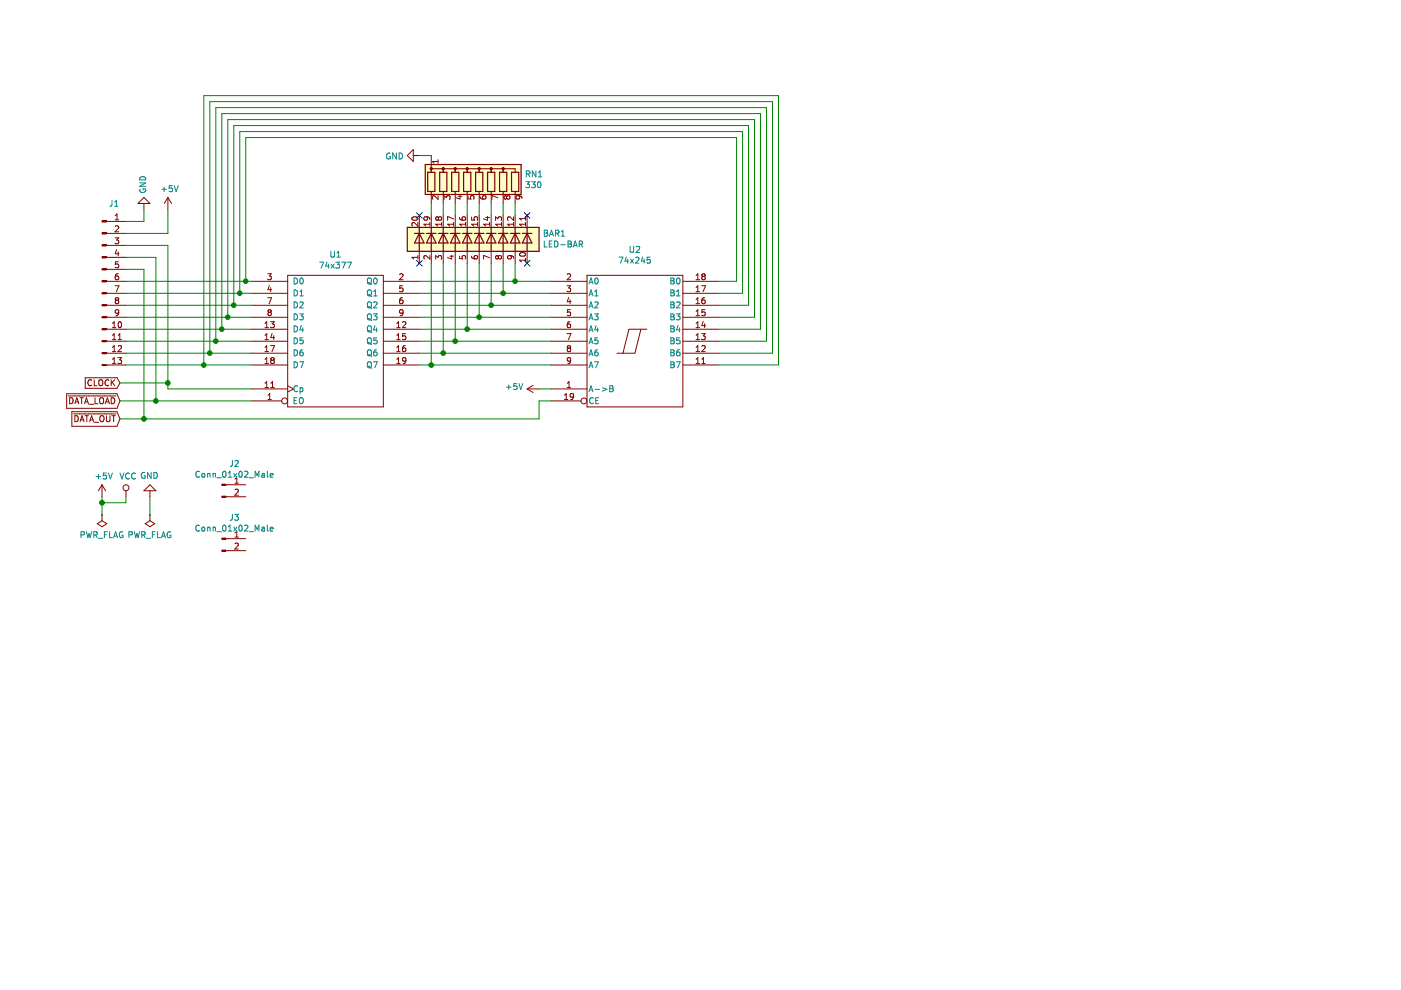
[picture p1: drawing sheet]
EESchema Schematic File Version 4
LIBS:Register-cache
EELAYER 26 0
EELAYER END
$Descr A4 11693 8268
encoding utf-8
Sheet 1 1
Title ""
Date ""
Rev ""
Comp ""
Comment1 ""
Comment2 ""
Comment3 ""
Comment4 ""
$EndDescr
$Comp
L 74xx-Computer-Symbols:74LS377f U1
U 1 1
P 2800 2850
F 0 "U1" H 2800 3575 50  0000 C CNN
F 1 "74x377" H 2800 3484 50  0000 C CNN
F 2 "Package_DIP:DIP-20_W7.62mm_Socket" H 2800 2850 50  0001 C CNN
F 3 "" H 2800 2850 50  0001 C CNN
	1    2800 2850
	1    0    0    -1  
$EndComp
Wire Wire Line
	1050 2350 2050 2350
Wire Wire Line
	1050 2450 2000 2450
Wire Wire Line
	1050 2550 1950 2550
Wire Wire Line
	1050 2650 1900 2650
Wire Wire Line
	1050 2750 1850 2750
Wire Wire Line
	1050 2850 1800 2850
Wire Wire Line
	1050 2950 1750 2950
Wire Wire Line
	1050 3050 1700 3050
$Comp
L Connector:Conn_01x13_Male J1
U 1 1
P 850 2450
F 0 "J1" H 950 3200 50  0000 C CNN
F 1 "Conn_01x13_Male" H 956 3137 50  0001 C CNN
F 2 "Connector_PinHeader_2.54mm:PinHeader_1x13_P2.54mm_Vertical" H 850 2450 50  0001 C CNN
F 3 "~" H 850 2450 50  0001 C CNN
	1    850  2450
	1    0    0    -1  
$EndComp
Wire Wire Line
	1050 2150 1300 2150
Wire Wire Line
	1300 2150 1300 3350
$Comp
L 74xx-Computer-Symbols:74LS245 U2
U 1 1
P 5300 2850
F 0 "U2" H 5300 3616 50  0000 C CNN
F 1 "74x245" H 5300 3525 50  0000 C CNN
F 2 "Package_DIP:DIP-20_W7.62mm_Socket" H 5300 2850 50  0001 C CNN
F 3 "" H 5300 2850 50  0001 C CNN
	1    5300 2850
	1    0    0    -1  
$EndComp
$Comp
L 74xx-Computer-Symbols:+5V #PWR01
U 1 1
P 850 4150
F 0 "#PWR01" H 850 4000 50  0001 C CNN
F 1 "+5V" H 865 4323 50  0000 C CNN
F 2 "" H 850 4150 50  0001 C CNN
F 3 "" H 850 4150 50  0001 C CNN
	1    850  4150
	1    0    0    -1  
$EndComp
$Comp
L 74xx-Computer-Symbols:VCC #PWR02
U 1 1
P 1050 4150
F 0 "#PWR02" H 1050 4000 50  0001 C CNN
F 1 "VCC" H 1067 4323 50  0000 C CNN
F 2 "" H 1050 4150 50  0001 C CNN
F 3 "" H 1050 4150 50  0001 C CNN
	1    1050 4150
	1    0    0    -1  
$EndComp
$Comp
L 74xx-Computer-Symbols:GND #PWR04
U 1 1
P 1250 4150
F 0 "#PWR04" H 1250 3900 50  0001 C CNN
F 1 "GND" H 1255 3977 50  0000 C CNN
F 2 "" H 1250 4150 50  0001 C CNN
F 3 "" H 1250 4150 50  0001 C CNN
	1    1250 4150
	-1   0    0    1   
$EndComp
$Comp
L 74xx-Computer-Symbols:PWR_FLAG #FLG01
U 1 1
P 850 4300
F 0 "#FLG01" H 850 4375 50  0001 C CNN
F 1 "PWR_FLAG" H 850 4473 50  0000 C CNN
F 2 "" H 850 4300 50  0001 C CNN
F 3 "" H 850 4300 50  0001 C CNN
	1    850  4300
	-1   0    0    1   
$EndComp
$Comp
L 74xx-Computer-Symbols:PWR_FLAG #FLG02
U 1 1
P 1250 4300
F 0 "#FLG02" H 1250 4375 50  0001 C CNN
F 1 "PWR_FLAG" H 1250 4473 50  0000 C CNN
F 2 "" H 1250 4300 50  0001 C CNN
F 3 "" H 1250 4300 50  0001 C CNN
	1    1250 4300
	-1   0    0    1   
$EndComp
Wire Wire Line
	1250 4300 1250 4150
Wire Wire Line
	1050 4150 1050 4200
Wire Wire Line
	1050 4200 850  4200
Wire Wire Line
	850  4200 850  4300
Wire Wire Line
	850  4150 850  4200
Connection ~ 850  4200
Wire Wire Line
	3500 2350 4300 2350
Wire Wire Line
	3500 2450 4200 2450
Wire Wire Line
	3500 2550 4100 2550
Wire Wire Line
	3500 2650 4000 2650
Wire Wire Line
	3500 2750 3900 2750
Wire Wire Line
	3500 2850 3800 2850
Wire Wire Line
	3500 2950 3700 2950
Wire Wire Line
	3500 3050 3600 3050
$Comp
L 74xx-Computer-Symbols:+5V #PWR03
U 1 1
P 1400 1750
F 0 "#PWR03" H 1400 1600 50  0001 C CNN
F 1 "+5V" H 1415 1923 50  0000 C CNN
F 2 "" H 1400 1750 50  0001 C CNN
F 3 "" H 1400 1750 50  0001 C CNN
	1    1400 1750
	1    0    0    -1  
$EndComp
$Comp
L 74xx-Computer-Symbols:GND #PWR05
U 1 1
P 1200 1750
F 0 "#PWR05" H 1200 1500 50  0001 C CNN
F 1 "GND" V 1205 1622 50  0000 R CNN
F 2 "" H 1200 1750 50  0001 C CNN
F 3 "" H 1200 1750 50  0001 C CNN
	1    1200 1750
	-1   0    0    1   
$EndComp
Wire Wire Line
	1050 1850 1200 1850
Wire Wire Line
	1050 1950 1400 1950
Wire Wire Line
	2050 2350 2050 1150
Wire Wire Line
	6150 2350 6000 2350
Connection ~ 2050 2350
Wire Wire Line
	2050 2350 2100 2350
Wire Wire Line
	6000 2450 6200 2450
Wire Wire Line
	2000 1100 2000 2450
Connection ~ 2000 2450
Wire Wire Line
	2000 2450 2100 2450
Wire Wire Line
	1950 2550 1950 1050
Wire Wire Line
	6250 2550 6000 2550
Connection ~ 1950 2550
Wire Wire Line
	1950 2550 2100 2550
Wire Wire Line
	6000 2650 6300 2650
Wire Wire Line
	1900 1000 1900 2650
Connection ~ 1900 2650
Wire Wire Line
	1900 2650 2100 2650
Wire Wire Line
	1850 2750 1850 950 
Wire Wire Line
	6350 2750 6000 2750
Connection ~ 1850 2750
Wire Wire Line
	1850 2750 2100 2750
Wire Wire Line
	6000 2850 6400 2850
Wire Wire Line
	1800 900  1800 2850
Connection ~ 1800 2850
Wire Wire Line
	1800 2850 2100 2850
Wire Wire Line
	1750 2950 1750 850 
Wire Wire Line
	6450 2950 6000 2950
Connection ~ 1750 2950
Wire Wire Line
	1750 2950 2100 2950
Wire Wire Line
	6000 3050 6500 3050
Wire Wire Line
	1700 800  1700 3050
Connection ~ 1700 3050
Wire Wire Line
	1700 3050 2100 3050
$Comp
L Device:R_Network08 RN1
U 1 1
P 4000 1500
F 0 "RN1" H 4380 1546 50  0000 L CNN
F 1 "330" H 4380 1455 50  0000 L CNN
F 2 "Resistor_THT:R_Array_SIP9" V 4475 1500 50  0001 C CNN
F 3 "http://www.vishay.com/docs/31509/csc.pdf" H 4000 1500 50  0001 C CNN
	1    4000 1500
	1    0    0    -1  
$EndComp
$Comp
L LED:HDSP-4830_2 BAR1
U 1 1
P 3900 2000
F 0 "BAR1" V 3946 1370 50  0000 R CNN
F 1 "LED-BAR" V 3855 1370 50  0000 R CNN
F 2 "Display:HDSP-4830" H 3900 1200 50  0001 C CNN
F 3 "https://docs.broadcom.com/docs/AV02-1798EN" H 1900 2200 50  0001 C CNN
	1    3900 2000
	0    -1   -1   0   
$EndComp
Wire Wire Line
	3600 2200 3600 3050
Wire Wire Line
	3700 2200 3700 2950
Wire Wire Line
	3800 2200 3800 2850
Wire Wire Line
	3900 2200 3900 2750
Wire Wire Line
	4000 2200 4000 2650
Wire Wire Line
	4100 2200 4100 2550
Wire Wire Line
	4200 2200 4200 2450
Wire Wire Line
	4300 2200 4300 2350
NoConn ~ 4400 2200
NoConn ~ 3500 2200
Connection ~ 3600 3050
Connection ~ 3700 2950
Connection ~ 3800 2850
Connection ~ 3900 2750
Connection ~ 4000 2650
Connection ~ 4100 2550
Connection ~ 4200 2450
Connection ~ 4300 2350
Wire Wire Line
	3600 3050 4600 3050
Wire Wire Line
	3700 2950 4600 2950
Wire Wire Line
	3800 2850 4600 2850
Wire Wire Line
	3900 2750 4600 2750
Wire Wire Line
	4000 2650 4600 2650
Wire Wire Line
	4100 2550 4600 2550
Wire Wire Line
	4200 2450 4600 2450
Wire Wire Line
	4300 2350 4600 2350
Wire Wire Line
	4500 3500 4500 3350
Wire Wire Line
	4500 3350 4600 3350
$Comp
L 74xx-Computer-Symbols:+5V #PWR07
U 1 1
P 4500 3250
F 0 "#PWR07" H 4500 3100 50  0001 C CNN
F 1 "+5V" V 4515 3378 50  0000 L CNN
F 2 "" H 4500 3250 50  0001 C CNN
F 3 "" H 4500 3250 50  0001 C CNN
	1    4500 3250
	0    -1   -1   0   
$EndComp
Wire Wire Line
	4500 3250 4600 3250
$Comp
L 74xx-Computer-Symbols:GND #PWR06
U 1 1
P 3500 1300
F 0 "#PWR06" H 3500 1050 50  0001 C CNN
F 1 "GND" V 3505 1172 50  0000 R CNN
F 2 "" H 3500 1300 50  0001 C CNN
F 3 "" H 3500 1300 50  0001 C CNN
	1    3500 1300
	0    1    1    0   
$EndComp
Wire Wire Line
	3500 1300 3600 1300
Wire Wire Line
	3600 1800 3600 1700
Wire Wire Line
	3700 1700 3700 1800
Wire Wire Line
	3800 1800 3800 1700
Wire Wire Line
	3900 1700 3900 1800
Wire Wire Line
	4000 1800 4000 1700
Wire Wire Line
	4100 1700 4100 1800
Wire Wire Line
	4200 1800 4200 1700
Wire Wire Line
	4300 1700 4300 1800
NoConn ~ 4400 1800
NoConn ~ 3500 1800
Wire Wire Line
	6150 1150 6150 2350
Wire Wire Line
	2050 1150 6150 1150
Wire Wire Line
	6200 1100 6200 2450
Wire Wire Line
	2000 1100 6200 1100
Wire Wire Line
	6250 2550 6250 1050
Wire Wire Line
	1950 1050 6250 1050
Wire Wire Line
	6300 1000 6300 2650
Wire Wire Line
	1900 1000 6300 1000
Wire Wire Line
	6350 2750 6350 950 
Wire Wire Line
	1850 950  6350 950 
Wire Wire Line
	6400 900  6400 2850
Wire Wire Line
	1800 900  6400 900 
Wire Wire Line
	6450 2950 6450 850 
Wire Wire Line
	1750 850  6450 850 
Wire Wire Line
	6500 800  6500 3050
Wire Wire Line
	1700 800  6500 800 
Text GLabel 1000 3350 0    50   Input ~ 0
~DATA_LOAD
Text GLabel 1000 3500 0    50   Input ~ 0
~DATA_OUT
Text GLabel 1000 3200 0    50   Input ~ 0
CLOCK
Wire Wire Line
	1000 3350 1300 3350
Connection ~ 1300 3350
Wire Wire Line
	1000 3200 1400 3200
Connection ~ 1400 3200
Wire Wire Line
	1400 3200 1400 3250
Wire Wire Line
	1300 3350 2100 3350
Wire Wire Line
	1400 3250 2100 3250
Wire Wire Line
	1200 1850 1200 1750
Wire Wire Line
	1400 1750 1400 1950
$Comp
L Connector:Conn_01x02_Male J2
U 1 1
P 1850 4050
F 0 "J2" H 1956 4228 50  0000 C CNN
F 1 "Conn_01x02_Male" H 1956 4137 50  0000 C CNN
F 2 "Connector_PinHeader_2.54mm:PinHeader_1x02_P2.54mm_Vertical" H 1850 4050 50  0001 C CNN
F 3 "~" H 1850 4050 50  0001 C CNN
	1    1850 4050
	1    0    0    -1  
$EndComp
$Comp
L Connector:Conn_01x02_Male J3
U 1 1
P 1850 4500
F 0 "J3" H 1956 4678 50  0000 C CNN
F 1 "Conn_01x02_Male" H 1956 4587 50  0000 C CNN
F 2 "Connector_PinHeader_2.54mm:PinHeader_1x02_P2.54mm_Vertical" H 1850 4500 50  0001 C CNN
F 3 "~" H 1850 4500 50  0001 C CNN
	1    1850 4500
	1    0    0    -1  
$EndComp
Wire Wire Line
	1000 3500 1200 3500
Wire Wire Line
	1400 2050 1050 2050
Wire Wire Line
	1400 2050 1400 3200
Wire Wire Line
	1050 2250 1200 2250
Wire Wire Line
	1200 2250 1200 3500
Connection ~ 1200 3500
Wire Wire Line
	1200 3500 4500 3500
$EndSCHEMATC
